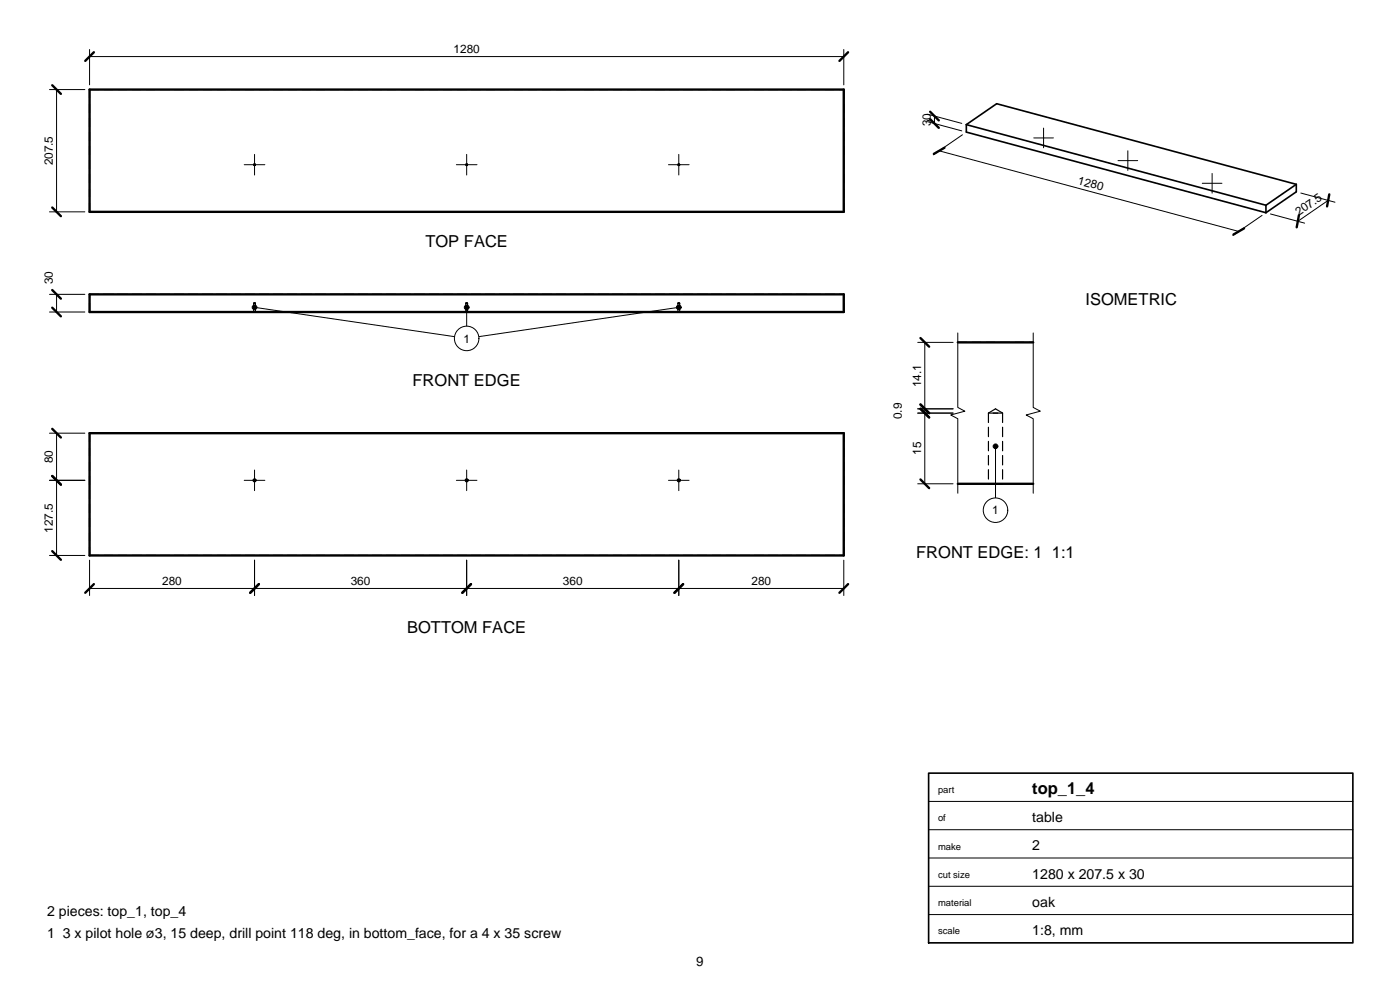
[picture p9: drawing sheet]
<svg xmlns="http://www.w3.org/2000/svg" width="297mm" height="210mm" viewBox="0 0 297 210" stroke-linecap="round" stroke-linejoin="round" font-family="sans-serif">
<g fill="none" stroke="#000" stroke-width=".25" stroke-dasharray="2 1">
<path d="M19 19h160M54.2 34.9a.19 .19 0 0 1-.3 .2 .19 .19 0 0 1 0-.3 .19 .19 0 0 1 .3 .1M99.2 34.9a.19 .19 0 0 1-.3 .2 .19 .19 0 0 1 0-.3 .19 .19 0 0 1 .3 .1M144.2 34.9a.19 .19 0 0 1-.3 .2 .19 .19 0 0 1 0-.3 .19 .19 0 0 1 .3 .1M19 44.9v-25.9M19 44.9h160M179 44.9v-25.9M19 66.2v-3.8M19 62.4h160M19 66.2h160M53.8 66.2h.4M53.8 64.3h.4"/>
<path d="M53.8 64.3v1.9M54 64.2l.2 .1M54 64.2l-.2 .1M54.2 66.2h-.4M54.2 64.3v1.9M54.2 64.3h-.4M98.8 66.2h.4M98.8 64.3h.4M98.8 64.3v1.9M99 64.2l.2 .1M99 64.2l-.2 .1M99.2 66.2h-.4"/>
<path d="M99.2 64.3v1.9M99.2 64.3h-.4M143.8 66.2h.4M143.8 64.3h.4M143.8 64.3v1.9M144 64.2l.2 .1M144 64.2l-.2 .1M144.2 66.2h-.4M144.2 64.3v1.9M144.2 64.3h-.4M179 66.2v-3.8"/>
</g>
<path d="M11.1 18.1l1.8 1.8M19 19h160v25.9h-160zM19.9 11.1l-1.8 1.8M179.9 11.1l-1.8 1.8M11.1 44l1.8 1.9M19 62.4h160v3.8h-160z" fill="none" stroke="#000" stroke-width=".5"/>
<path d="M51.8 34.9h4.4M54 37.1v-4.4M96.8 34.9h4.4M99 37.1v-4.4M141.8 34.9h4.4M144 37.1v-4.4" fill="none" stroke="#000" stroke-width=".21" stroke-dasharray="6 1 1 1"/>
<path d="M10.5 19h7.5M12 19v25.9M19 10.5v7.5M19 12h160M179 10.5v7.5M10.5 44.9h7.5M54 65.2l42.4 6.2M99 65.2v4M144 65.2l-42.4 6.2" fill="none" stroke="#000" stroke-width=".21"/>
<g fill="#000" stroke="#000" stroke-width=".21">
<circle cx="54" cy="65.2" r=".5"/>
<circle cx="99" cy="65.2" r=".5"/>
<circle cx="144" cy="65.2" r=".5"/>
</g>
<circle cx="99" cy="71.8" r="2.6" fill="#fff" stroke="#000" stroke-width=".21"/>
<g fill="none" stroke="#000" stroke-width=".21">
<path d="M10.5 66.2h7.5M10.5 62.4h7.5M12 62.4v3.8M203.2 70.6v15.8l1.5 .8-3 .8 1.5 .8v15.8M219.2 70.6v15.8l1.5 .8-3 .8 1.5 .8v15.8M10.5 91.9h7.5M12 91.9v25.9M211.2 94.7v10.9M10.5 117.8h7.5M10.5 101.9h7.5M19 118.8v7.5M54 118.8v7.5"/>
<path d="M99 118.8v7.5M144 118.8v7.5M179 118.8v7.5M19 124.8h160"/>
</g>
<g fill="none" stroke="#000" stroke-width=".5">
<path d="M11.1 65.3l1.8 1.8M11.1 61.5l1.8 1.9M203.2 72.6h16M11.1 91l1.8 1.8M19 91.9h160v25.9h-160zM11.1 116.9l1.8 1.8M11.1 101l1.8 1.8M203.2 102.6h16M19.9 123.9l-1.8 1.8M54.9 123.9l-1.8 1.8M99.9 123.9l-1.8 1.8M144.9 123.9l-1.8 1.8"/>
<path d="M179.9 123.9l-1.8 1.8"/>
<circle cx="54" cy="101.9" r=".19"/>
<circle cx="99" cy="101.9" r=".19"/>
<circle cx="144" cy="101.9" r=".19"/>
</g>
<g fill="none" stroke="#000" stroke-width=".25" stroke-dasharray="2 1">
<path d="M203.2 72.6h16M19 91.9v25.9M19 91.9h160M179 91.9v25.9M209.7 87.6h3M209.7 87.6v15M211.2 86.7l1.5 .9M211.2 86.7l-1.5 .9M212.7 87.6v15M212.7 87.6h-3M19 117.8h160M54.2 101.9a.19 .19 0 0 0-.3-.2 .19 .19 0 0 0 0 .3 .19 .19 0 0 0 .3 0v-.1"/>
<path d="M99.2 101.9a.19 .19 0 0 0-.3-.2 .19 .19 0 0 0 0 .3 .19 .19 0 0 0 .3 0v-.1M144.2 101.9a.19 .19 0 0 0-.3-.2 .19 .19 0 0 0 0 .3 .19 .19 0 0 0 .3 0v-.1M203.2 102.6h16M209.7 102.6h3M212.7 102.6h-3"/>
</g>
<path d="M51.8 101.9h4.4M54 104.1v-4.4M96.8 101.9h4.4M99 104.1v-4.4M141.8 101.9h4.4M144 104.1v-4.4" fill="none" stroke="#000" stroke-width=".21" stroke-dasharray="6 1 1 1"/>
<circle cx="211.2" cy="94.7" r=".5" fill="#000" stroke="#000" stroke-width=".21"/>
<circle cx="211.2" cy="108.2" r="2.6" fill="#fff" stroke="#000" stroke-width=".21"/>
<g fill="none" stroke="#000" stroke-width=".21">
<path d="M196.8 25.8l7.2 2M196.8 24.2l7.2 2M198.2 24.6v1.6M199.2 32l63.6 17.1M204.2 28.6l-6.2 4.2M267.7 45.7l-6.1 4.2M269.5 45.4l7.3 1.9M276 40.9l7.2 2M281.8 42.5l-6.5 4.4M194.7 72.6h7.5M196.2 72.6v30M194.7 87.6h7.5"/>
<path d="M194.7 86.7h7.5M194.7 102.6h7.5M197 176h90M197 170h90M197 194h90M197 188h90M197 182h90"/>
</g>
<path d="M197.3 25.3l1.9 1.8M197.3 23.7l1.9 1.8M200.4 31.3l-2.3 1.3M263.9 48.4l-2.2 1.3M275.6 45.7l-.5 2.5M282 41.2l-.5 2.6M195.3 71.7l1.8 1.8M195.3 86.7l1.8 1.8M195.3 85.8l1.8 1.8M195.3 101.7l1.8 1.8" fill="none" stroke="#000" stroke-width=".5"/>
<path d="M205 26.4v1.6l63.6 17.1M205 26.4l6.4-4.4 63.6 17.1M205 26.4l63.6 17.1M275 39.1l-6.4 4.4M275 39.1v1.6l-6.4 4.4M268.6 43.5v1.6M197 164h90v36h-90z" fill="none" stroke="#000" stroke-width=".35"/>
<path d="M219.3 29.3h4.2M221.4 31.3v-4.1M237.2 34.1h4.2M239.3 36.2v-4.2M255.1 38.9h4.1M257.1 41v-4.2" fill="none" stroke="#000" stroke-width=".21" stroke-dasharray="6 1 1 1"/>
<g font-size="3.5">
<text x="90.2" y="52.4">TOP FACE</text>
<text x="230.3" y="64.6">ISOMETRIC</text>
<text x="87.5" y="81.9">FRONT EDGE</text>
<text x="194.4" y="118.3">FRONT EDGE: 1 1:1</text>
<text x="86.4" y="134.3">BOTTOM FACE</text>
<text x="219" y="168.4">top_1_4</text>
</g>
<g font-size="3">
<text x="219" y="174.4">table</text>
<text x="219" y="180.4">2</text>
<text x="219" y="186.4">1280 x 207.5 x 30</text>
<text x="10" y="194.4">2 pieces: top_1, top_4</text>
<text x="219" y="192.4">oak</text>
<text x="10" y="199">1 3 x pilot hole ø3, 15 deep, drill point 118 deg, in bottom_face, for a 4 x 35 screw</text>
<text x="219" y="198.4">1:8, mm</text>
</g>
<text font-size="2.8" x="147.7" y="205">9</text>
<g font-size="2.5">
<text x="96.2" y="11.2">1280</text>
<text x="197.4" y="26.8" transform="rotate(-90 197.4 26.8)">30</text>
<text x="11.2" y="35.1" transform="rotate(-90 11.2 35.1)">207.5</text>
<text x="228.5" y="39" transform="rotate(15 228.5 39)">1280</text>
<text x="275.5" y="45.8" transform="rotate(-35 275.5 45.8)">207.5</text>
<text x="11.2" y="60.3" transform="rotate(-90 11.2 60.3)">30</text>
<text x="98.3" y="72.7">1</text>
<text x="195.4" y="82.1" transform="rotate(-90 195.4 82.1)">14.1</text>
<text x="191.3" y="88.9" transform="rotate(-90 191.3 88.9)">0.9</text>
<text x="11.2" y="98.3" transform="rotate(-90 11.2 98.3)">80</text>
<text x="195.4" y="96.5" transform="rotate(-90 195.4 96.5)">15</text>
<text x="11.2" y="113" transform="rotate(-90 11.2 113)">127.5</text>
<text x="210.5" y="109.1">1</text>
<text x="34.4" y="124">280</text>
<text x="74.4" y="124">360</text>
<text x="119.4" y="124">360</text>
<text x="159.4" y="124">280</text>
</g>
<g font-size="2">
<text x="199" y="168.2">part</text>
<text x="199" y="174.2">of</text>
<text x="199" y="180.2">make</text>
<text x="199" y="186.2">cut size</text>
<text x="199" y="192.2">material</text>
<text x="199" y="198.2">scale</text>
</g>
</svg>
